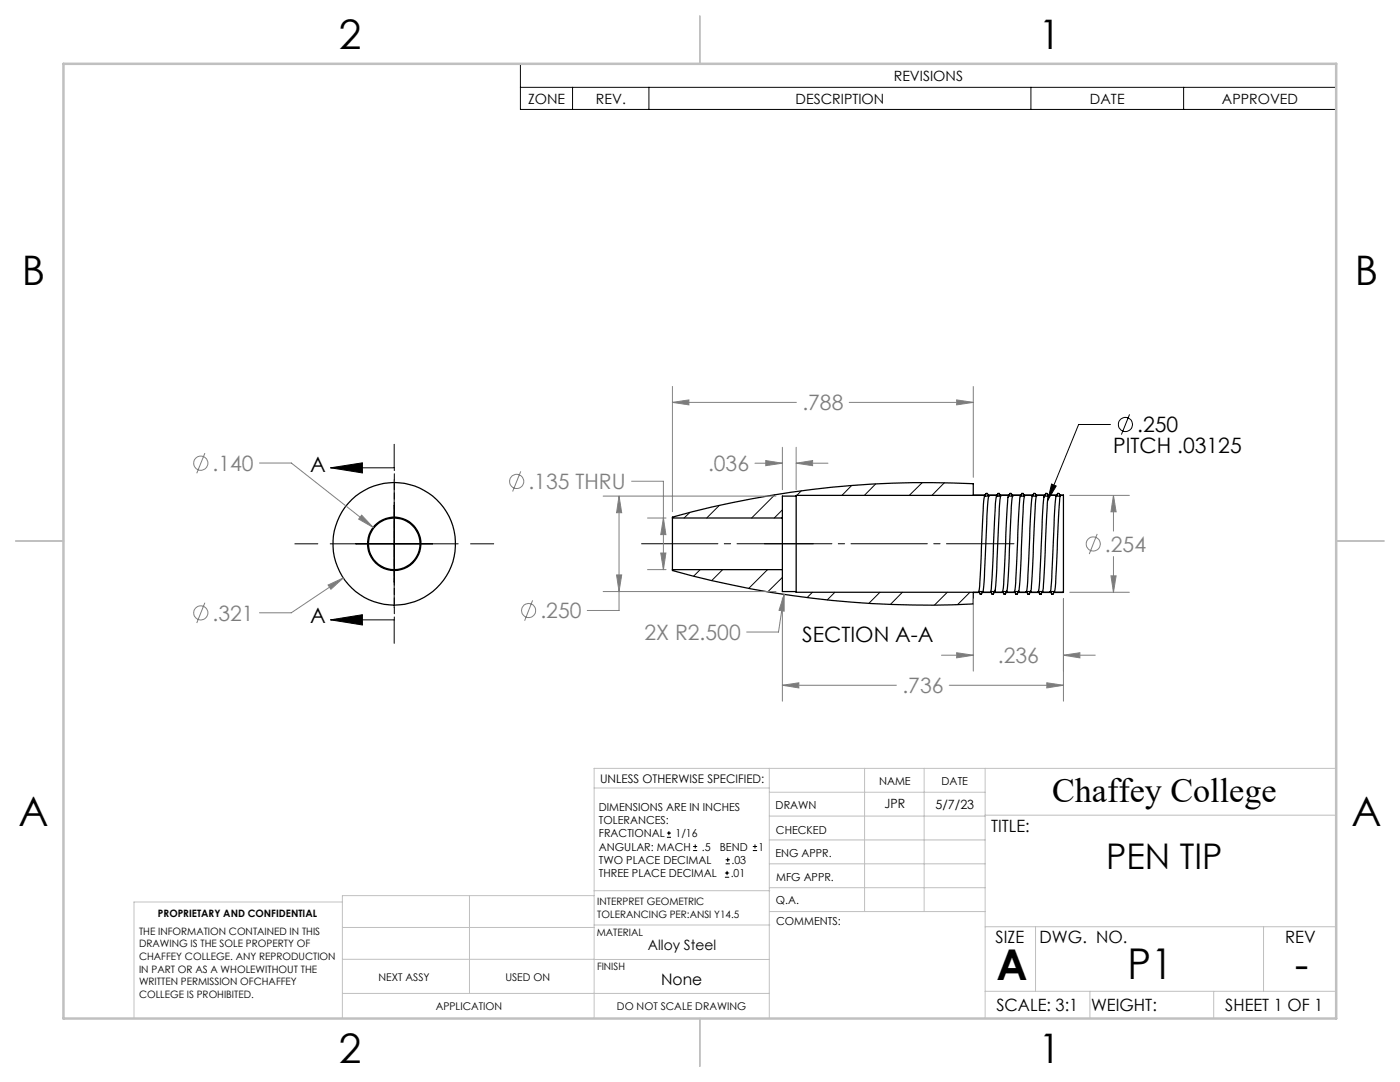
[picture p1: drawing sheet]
<svg xmlns="http://www.w3.org/2000/svg" width="279mm" height="216mm" viewBox="0 0 279 216" stroke-linecap="round" stroke-linejoin="round" font-family="sans-serif">
<g fill="none" stroke="#000" stroke-width=".25">
<path d="M158.9 99v19M158.9 99h-2.8v4.4M194.2 98.8v-2.3a188.8 188.8 0 0 0-60 6.7v.2M196.5 99.1l-.2 1.7-.8 16.2-.2 1M196.5 99h.8M196.6 98.8l-.1 .2M196.6 98.8h-37.7v.2M196.6 98.8v.1M196.8 98.5l-.2 .3M196.8 98.5h.2l.2 .3M197.2 98.8l.1 .2M197.3 99a127 127 0 0 0-.7 13.4l-.2 3.8-.3 1.8"/>
<path d="M198.9 99l.1-.2-.1 .3M198.9 99l-.3 1.5-.6 14.3-.3 3.2M198.9 99h.8M199.2 98.5h.2l.2 .3M199.2 98.5l-.2 .3h-1.8M199.2 98.5l-.1 .2M199.6 98.8h1.8M199.6 98.8l.1 .2M199.7 99l-.3 2.5-.5 13.3-.4 3.2M201.2 99.2h.1M201.3 99l-.4 3.3-.6 14.2-.2 1.5M201.3 99h.8"/>
<path d="M201.4 98.8l-.1 .2M201.6 98.5h.2l.2 .3M201.6 98.5l-.2 .3M201.6 98.5l-.1 .2M202 98.8l.1 .2M202.1 99a46.2 46.2 0 0 0-.5 7.7l-.3 7.7-.4 3.6M203.7 99v-.2v.3M203.7 99l-.4 3-.3 9a38.2 38.2 0 0 1-.5 7M203.7 99h.8M203.9 98.5h.3l.2 .3h1.7M203.9 98.5l-.1 .3h-1.8M203.9 98.5v.2"/>
<path d="M204.4 98.8l.1 .2M204.5 99l-.3 1.9-.5 13.1-.4 4M206 99l-.3 3.8-.3 7.7a42.2 42.2 0 0 1-.6 7.5M206 99h.9M206.1 98.8l-.1 .3M206.1 98.8l-.1 .2M206.3 98.5h.3l.2 .3M206.3 98.5l-.2 .3M206.3 98.5l-.1 .2M206.8 98.8l.1 .2M206.9 99a32.9 32.9 0 0 0-.5 6.7l-.4 9.2-.3 3.1M208.3 99.2h.1"/>
<path d="M208.4 99a149.8 149.8 0 0 0-.8 14.1l-.4 4.9M208.4 99h.8M208.5 98.8l-.1 .3M208.5 98.8l-.1 .2M208.5 98.8h-1.7M208.7 98.5h.3l.1 .3M208.7 98.5l-.2 .3M208.7 98.5l-.1 .2M209.1 98.8h1.8M209.2 98.8v.2M209.2 99l-.2 1.3-.6 14.2-.3 3.5M210.8 99l-.3 3.1-.4 9.1a35.5 35.5 0 0 1-.5 6.8"/>
<path d="M210.8 99h.8M210.9 98.8l-.1 .3M210.9 98.8l-.1 .2M211.1 98.5h.2l.2 .3M211.1 98.5l-.2 .3M211.1 98.5l-.1 .2M211.5 98.8h.7M211.5 98.8l.1 .2M211.6 99l-.3 3.1-.4 9.1a35.5 35.5 0 0 1-.5 6.8M212.2 98.8v19.4M212.2 98.8h.1M134.2 113.7v.1a189.7 189.7 0 0 0 60 6.7v-2.3"/>
<path d="M134.2 103.4v10.3M134.2 113.7h21.9M134.2 103.4h21.9M156.1 103.4v10.3M156.1 113.7v4.3h2.8M158.9 118v.2h36.5l.2 .4h.3l.1-.4h1.8l.2 .4h.2l.2-.4M195.3 118h.8M195.3 118l.1 .2M196.1 118v.2M197.7 118h.8M197.7 118l.1 .2M198.4 118.2h1.8l.2 .4h.2"/>
<path d="M198.5 118l-.1 .2M198.6 117.8h.1M200.1 118h.8M200.1 118l.1 .2M200.6 118.5v.1M200.8 118.2l-.2 .4M200.8 118.2h1.8l.1 .4h.3l.2-.4h1.8l.1 .4h.3l.2-.4h1.7M200.9 117.9l-.1 .3M200.9 118l-.1 .2M202.5 118h.8M202.5 118v.2M203.3 117.9l-.1 .3 .1-.2"/>
<path d="M204.8 118h.9M204.8 118l.1 .2M205.7 117.9l-.1 .3 .1-.2M207.2 118h.9M207.2 118l.1 .2M207.3 118.2l.2 .4h.3M207.8 118.5v.1M207.9 118.2h1.8l.2 .4h.2l.2-.4M207.9 118.2l-.1 .4M208 118.1l-.1 .1M208.1 118l-.1 .2M209.6 118h.8"/>
<path d="M209.6 118l.1 .2M210.3 118.2h1.9M210.4 118v.2M212.2 118.2h.1"/>
<circle cx="78.7" cy="108.5" r="5.1"/>
<circle cx="78.7" cy="108.5" r="5.3"/>
<circle cx="78.7" cy="108.5" r="12.2"/>
</g>
<g fill="none" stroke="#000" stroke-width=".2">
<path d="M103.9 12.7h162.8v9.1h-162.8zM103.9 17.4h162.8M114.3 17.4v4.4M129.5 17.4v4.4M205.7 17.4v4.4M236.2 17.4v4.4M66 93.3l6.3-.9v2zM66 93.3h12.7M78.7 88.7v4.6M78.7 95.7v25.6M154.7 98.7l-4.7 4.7M159.9 97.9l-.9 .9"/>
<path d="M170 96.9l-2 1.9M174.8 96.6l-2.3 2.2M184 96.3l-2.5 2.5M188.5 96.3l-2.5 2.5M195 98.8h-.1M199.6 98.7l-.3 .3M208.5 98.8h-.1M208.8 98.5l-.2 .2M209.9 96.6l.9 .4-1.7 2.8zM221.6 84.7h-6.3l-6.2 15.1M225.4 82.7l-1.6 4M58.8 108.5h4.6"/>
<path d="M65.9 108.5h25.5M93.9 108.5h4.6M137.7 102.3l-1.2 1.1M139.7 113.7l-1.3 1.3M143.5 100.9l-2.5 2.5M144.2 113.7l-2.2 2.2M153.2 113.7l-3.8 3.7M156.1 101.7l-1.6 1.7M156.1 115.2l-2.9 2.9M162.1 118.2l-1 1M166.6 118.2l-1.5 1.5M175.6 118.2l-2.2 2.2"/>
<path d="M180.1 118.2l-2.4 2.4M189.1 118.2l-2.6 2.5M193.6 118.2l-2.5 2.5M202.5 118.2h.1M202.7 118l-.2 .2M207 118.2h.1M66 123.7l6.3-1v2zM66 123.7h12.7M78.7 123.8v4.6M133.1 167.1h.8M133.1 166.2h.8M133.5 165.8v.9"/>
<path d="M138.3 169.7h.8M138.3 168.9h.8M138.7 168.5v.8M144.7 175h.8M144.7 174.2h.8M144.8 172.4h.9M144.8 171.6h.9M145.1 173.8v.8M145.2 171.1v.9M150.2 169.7h.9M150.2 168.9h.9M150.7 168.5v.8"/>
<circle cx="224.6" cy="84.7" r="1.41"/>
</g>
<g fill="none" stroke="#808080" stroke-width=".2">
<path d="M134.2 77.1v25M190.9 79.8l3.3 .5-3.3 .5zM194.2 77.1v18.1M40.9 90.4l-1.6 4M51.8 92.4h6.3l16.4 12.8M103.9 94.1l-1.6 4M120.4 99h34.5M123.5 99l.6 3.3h-1.1zM123.5 99v22.8h-6.3M126 96h6.4v17.7M134.2 80.3l3.3-.5v1zM134.2 80.3h24.7"/>
<path d="M150.7 92.4h5.4M152.8 91.9l3.3 .5-3.3 .5zM156.1 89.3v8.4M158.9 92.4l3.3-.5v1zM158.9 89.3v8.4M158.9 92.4h6.3M169.5 80.3h24.7M213.5 98.8h11.9M222.2 98.8l.5 3.3h-1zM222.2 98.8v7.2M65.5 116.7l3-1.4-2.5 2.3zM68.5 115.3l-10.4 7h-6.3"/>
<path d="M72.2 102.8l2.3 2.4-2.9-1.6zM106.3 119.8l-1.6 4.1M120.4 118h34.5M123 114.7h1.1l-.6 3.3zM129.2 103.4h3.7M129.2 113.7h3.7M131.9 110.3h1l-.5 3.4zM132.4 103.4l.5 3.3h-1zM156.1 119.3v20.6M156.5 118.6v3.4l-1-.2zM156.5 118.6l-1.1 7.5h-6.4M194.2 119.5v14.4"/>
<path d="M212.2 119.5v20.4M213.5 118.2h11.9M219 106.5l-1.6 4.1M221.7 114.9h1l-.5 3.3zM222.2 111.1v7.1M40.9 120.3l-1.6 4M156.1 136.7l3.3-.5v1.1zM156.1 136.7h22.8M187.9 130.7h6.3M189.4 136.7h22.8M190.9 130.2l3.3 .5-3.3 .6zM208.9 136.2l3.3 .5-3.3 .6z"/>
<path d="M212.2 130.7l3.3-.5v1.1zM212.2 130.7h6.4"/>
<circle cx="40.1" cy="92.4" r="1.42"/>
<circle cx="103.1" cy="96.1" r="1.41"/>
<circle cx="218.2" cy="108.5" r="1.42"/>
<circle cx="40.1" cy="122.3" r="1.41"/>
<circle cx="105.5" cy="121.8" r="1.4"/>
</g>
<path d="M162.5 108.5h-34.6" fill="none" stroke="#000" stroke-width=".2" stroke-dasharray="15.2 1.3 1.3 1.3" stroke-dashoffset="-.2"/>
<path d="M202.4 108.5h-49.9" fill="none" stroke="#000" stroke-width=".2" stroke-dasharray="15.2 1.3 1.3 1.3" stroke-dashoffset="1.8"/>
<path d="M78.7 93.3v30.4" fill="none" stroke="#000" stroke-width=".2" stroke-dasharray="1.3 .6" stroke-dashoffset=".7"/>
<g fill="none" stroke="#c0c0c0" stroke-width=".2">
<path d="M118.6 157.2h34.9M153.5 153.3v49.9M153.5 158.1h43.1M172.5 153.3v28.6M184.4 153.3v28.6M196.6 153.3v49.9M266.7 153.3h-148.1v49.9M68.3 180h-41.6v23.2M93.7 178.7v19.5M118.6 178.7h-50.3v24.5M118.6 177.7h35M153.5 167.6h43.1"/>
<path d="M153.5 162.8h43.1M153.5 172.4h43.1M153.5 177.1h43.1M196.6 162.7h70.1M68.3 198.2h85.2M68.3 191.4l85.2 .1M68.3 185.1h50.3M118.6 184.6h35M153.6 181.9h43M196.6 197.8h70.1M196.6 184.9h70.1M206.7 184.9v12.9"/>
<path d="M217.5 197.8v5.4M242.2 197.8v5.4M252.2 184.9v12.9"/>
</g>
<path d="M139.7 3.2v9.5M3.1 107.9h9.6M266.7 107.9h9.5M139.7 203.2v9.6" fill="none" stroke="#c0c0c0" stroke-width=".25"/>
<path d="M12.7 12.7h254v190.5h-254z" fill="none" stroke="#c0c0c0" stroke-width=".5"/>
<path d="M66 93.3l6.3-.9v2zM66 123.7l6.3-1v2zM209.9 96.6l.9 .4-1.7 2.8z" fill="#000"/>
<path d="M72.2 102.8l-.6 .8 2.9 1.6zM65.5 116.7l.5 .9 2.5-2.3zM134.2 80.3l3.3-.5v1zM190.9 79.8l3.3 .5-3.3 .5zM156.5 118.6l-1 3.2 1 .2zM132.4 103.4l.5 3.3h-1zM131.9 110.3h1l-.5 3.4zM123.5 99l.6 3.3h-1.1zM123 114.7h1.1l-.6 3.3zM158.9 92.4l3.3-.5v1zM152.8 91.9l3.3 .5-3.3 .5zM156.1 136.7l3.3-.5v1.1zM208.9 136.2l3.3 .5-3.3 .6zM190.9 130.2l3.3 .5-3.3 .6zM212.2 130.7l3.3-.5v1.1zM221.7 114.9h1l-.5 3.3zM222.2 98.8l.5 3.3h-1z" fill="#808080"/>
<g font-size="8.5">
<text x="198.9" y="195.5">A</text>
<text x="225" y="195.4">P1</text>
<text x="258.4" y="195.4">-</text>
</g>
<g font-size="8.1">
<text x="67.6" y="9.7">2</text>
<text x="207.3" y="9.7">1</text>
<text x="4.4" y="57">B</text>
<text x="270.4" y="57">B</text>
<text x="3.7" y="164.9">A</text>
<text x="269.7" y="164.9">A</text>
<text x="67.6" y="212.2">2</text>
<text x="207.3" y="212.2">1</text>
</g>
<text font-size="7.1" x="220.8" y="173.4">PEN TIP</text>
<text font-size="6.9" x="210" y="160.1">Chaffey College</text>
<g font-size="4.2" fill="#808080">
<text x="160.1" y="81.9">.788</text>
<text x="42.4" y="94">.140</text>
<text x="141.3" y="94">.036</text>
<text x="105.5" y="97.6">.135 THRU</text>
<text x="220.5" y="110.1">.254</text>
<text x="42.4" y="123.8">.321</text>
<text x="107.8" y="123.4">.250</text>
<text x="128.6" y="127.7">2X R2.500</text>
<text x="199.1" y="132.3">.236</text>
<text x="180.1" y="138.3">.736</text>
</g>
<g font-size="4.2">
<text x="226.9" y="86.3">.250</text>
<text x="61.9" y="94.1">A</text>
<text x="222.2" y="90.5">PITCH .03125</text>
<text x="61.9" y="124.4">A</text>
<text x="160.1" y="128">SECTION A-A</text>
</g>
<g font-size="3.4">
<text x="197.8" y="166">TITLE:</text>
<text x="198.7" y="188.1">SIZE</text>
<text x="207.5" y="188.1">DWG. NO.</text>
<text x="256.5" y="188.2">REV</text>
<text x="198.8" y="201.7">SCALE: 3:1</text>
<text x="217.7" y="201.8">WEIGHT:</text>
<text x="244.5" y="201.7">SHEET 1 OF 1</text>
</g>
<text font-size="3.2" x="132" y="196.6">None</text>
<g font-size="2.8">
<text x="178.4" y="16.1">REVISIONS</text>
<text x="105.4" y="20.7">ZONE</text>
<text x="118.9" y="20.7">REV.</text>
<text x="158.8" y="20.7">DESCRIPTION</text>
<text x="217.5" y="20.7">DATE</text>
<text x="243.9" y="20.7">APPROVED</text>
<text x="129.3" y="189.5">Alloy Steel</text>
</g>
<g font-size="2.5">
<text x="176.5" y="161.3">JPR</text>
<text x="186.7" y="161.4">5/7/23</text>
</g>
<text font-size="2.4" x="119.8" y="156.2">UNLESS OTHERWISE SPECIFIED:</text>
<g font-size="2.2">
<text x="119.5" y="161.8">DIMENSIONS ARE IN INCHES</text>
<text x="154.8" y="161.4">DRAWN</text>
<text x="175.4" y="156.6">NAME</text>
<text x="187.9" y="156.7">DATE</text>
<text x="119.5" y="164.4">TOLERANCES:</text>
<text x="119.5" y="167.1">FRACTIONAL</text>
<text x="134.8" y="167.1">1/16</text>
<text x="154.9" y="166.3">CHECKED</text>
<text x="119.5" y="172.4">TWO PLACE DECIMAL</text>
<text x="119.5" y="169.7">ANGULAR: MACH</text>
<text x="140.1" y="169.7">.5</text>
<text x="143.6" y="169.7">BEND</text>
<text x="146" y="172.4">.03</text>
<text x="151.4" y="169.7">1</text>
<text x="154.8" y="171">ENG APPR.</text>
<text x="119.5" y="175">THREE PLACE DECIMAL</text>
<text x="145.8" y="175">.01</text>
<text x="154.9" y="175.7">MFG APPR.</text>
<text x="154.9" y="180.4">Q.A.</text>
<text x="154.9" y="184.6">COMMENTS:</text>
</g>
<g font-size="2.1">
<text x="75.5" y="195.7">NEXT ASSY</text>
<text x="100.9" y="195.7">USED ON</text>
<text x="86.9" y="201.5">APPLICATION</text>
<text x="123.1" y="201.6">DO NOT SCALE DRAWING</text>
</g>
<g font-size="2">
<text x="31.5" y="182.9">PROPRIETARY AND CONFIDENTIAL</text>
<text x="119.2" y="180.6">INTERPRET GEOMETRIC</text>
<text x="119.2" y="183.1">TOLERANCING PER:ANSI Y14.5</text>
<text x="27.8" y="186.5">THE INFORMATION CONTAINED IN THIS</text>
<text x="27.8" y="189">DRAWING IS THE SOLE PROPERTY OF</text>
<text x="27.8" y="191.6">CHAFFEY COLLEGE. ANY REPRODUCTION</text>
<text x="119.1" y="186.7">MATERIAL</text>
<text x="27.8" y="194.1">IN PART OR AS A WHOLEWITHOUT THE</text>
<text x="27.8" y="196.6">WRITTEN PERMISSION OFCHAFFEY</text>
<text x="119.1" y="193.5">FINISH</text>
<text x="27.8" y="199.1">COLLEGE IS PROHIBITED.</text>
</g>
</svg>
